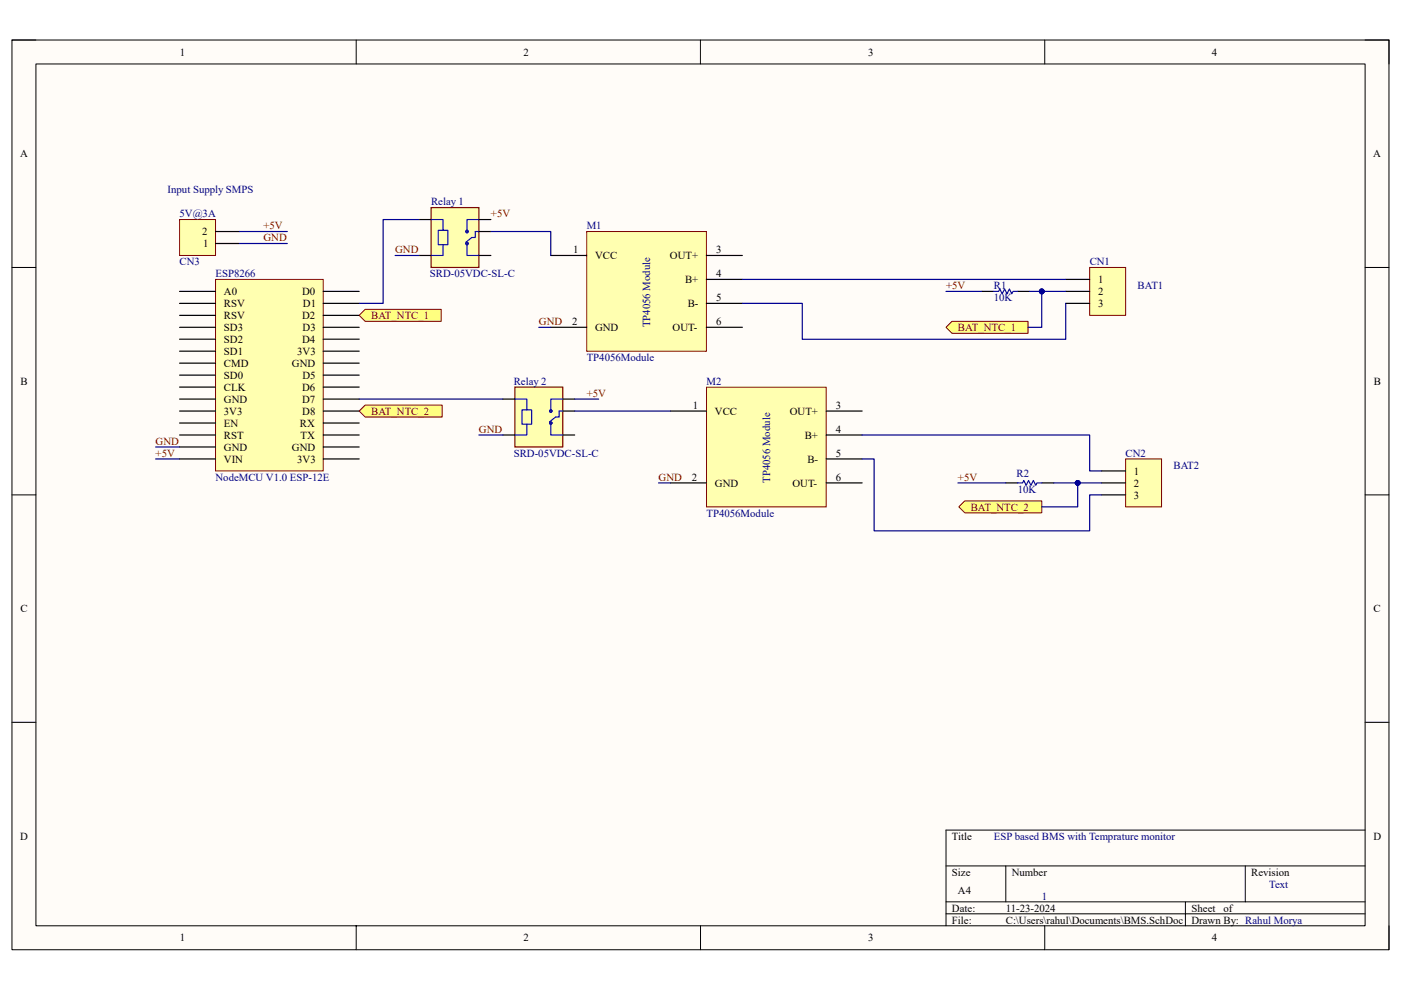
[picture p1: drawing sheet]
<svg xmlns="http://www.w3.org/2000/svg" width="297mm" height="210mm" viewBox="0 0 297 210" stroke-linecap="round" stroke-linejoin="round" font-family="sans-serif">
<path d="M2.5 8.5h292v192.9h-292z" fill="#fffcf8"/>
<path d="M2.5 8.5h292v192.9h-292z" fill="none" stroke="#000" stroke-width=".21"/>
<path d="M7.6 13.6h281.8v182.8h-281.8z" fill="#fffcf8"/>
<g fill="none" stroke="#000" stroke-width=".21">
<path d="M2.5 8.5h5.1M7.6 13.6h281.8v182.8h-281.8zM75.5 8.5v5.1M148.5 8.5v5.1M221.5 8.5v5.1M289.4 8.5h5.1v5.1M2.5 56.7h5.1M289.4 56.7h5.1M2.5 105h5.1M289.4 105h5.1M2.5 153.2h5.1M289.4 153.2h5.1"/>
<path d="M289.4 176.1h-88.8v20.3M75.5 196.4v5M148.5 196.4v5M200.6 183.7h88.8M200.6 191.3h88.8M200.6 193.8h88.8M213.3 183.7v7.6M221.5 196.4v5M251.3 191.3v5.1M264 183.7v7.6M294.5 196.4v5"/>
</g>
<path d="M45.7 59.3h22.8v40.6h-22.8z" fill="#ffffb0"/>
<path d="M45.7 59.3h22.8v40.6h-22.8z" fill="none" stroke="#800000" stroke-width=".21"/>
<g fill="none" stroke="#000" stroke-width=".25">
<path d="M38.1 79.6h7.6M38.1 77h7.6M38.1 74.5h7.6M38.1 71.9h7.6M38.1 69.4h7.6M38.1 66.9h7.6M38.1 64.3h7.6M38.1 61.8h7.6M68.5 79.6h7.7M68.5 77h7.7M68.5 74.5h7.7M68.5 71.9h7.7"/>
<path d="M68.5 69.4h7.7M68.5 66.9h7.7M68.5 64.3h7.7M68.5 61.8h7.7M38.1 97.3h7.6M38.1 94.8h7.6M38.1 92.3h7.6M38.1 89.7h7.6M38.1 87.2h7.6M38.1 84.6h7.6M38.1 82.1h7.6M68.5 97.3h7.7"/>
<path d="M68.5 94.8h7.7M68.5 92.3h7.7M68.5 89.7h7.7M68.5 87.2h7.7M68.5 84.6h7.7M68.5 82.1h7.7"/>
</g>
<path d="M91.4 44h10.1v12.7h-10.1z" fill="#ffffb0"/>
<path d="M91.4 44h10.1v12.7h-10.1z" fill="none" stroke="#800000" stroke-width=".25"/>
<g fill="none" stroke="#00f" stroke-width=".25">
<path d="M91.4 46.6h2.5v2.3h-1v3h2.1v-3h-1.1M93.9 51.9v2.3h-2.5M99 51.6v2.6h2.5M101.5 49.1h-.7v1.3h-.8l-1.2 1M101.5 46.6h-2.5v2.5"/>
<circle cx="99" cy="51.6" r=".26"/>
<circle cx="99" cy="49.1" r=".26"/>
<circle cx="99" cy="51.6" r=".25"/>
<circle cx="99" cy="49.1" r=".25"/>
</g>
<path d="M88.9 46.6h2.5M88.9 54.2h2.5M101.5 46.6h2.6M101.5 54.2h2.6M101.5 49.1h2.6" fill="none" stroke="#000" stroke-width=".25"/>
<path d="M109.2 82.1h10.1v12.7h-10.1z" fill="#ffffb0"/>
<path d="M109.2 82.1h10.1v12.7h-10.1z" fill="none" stroke="#800000" stroke-width=".25"/>
<g fill="none" stroke="#00f" stroke-width=".25">
<path d="M109.2 84.6h2.5v2.3h-1v3.1h2v-3.1h-1M111.7 90v2.3h-2.5M116.8 89.7v2.6h2.5M119.3 87.2h-.7v1.3h-.8l-1.3 1M119.3 84.6h-2.5v2.6"/>
<circle cx="116.8" cy="89.7" r=".25"/>
<circle cx="116.8" cy="87.2" r=".25"/>
</g>
<path d="M106.6 84.6h2.6M106.6 92.3h2.6M119.3 84.6h2.6M119.3 92.3h2.6M119.3 87.2h2.6" fill="none" stroke="#000" stroke-width=".25"/>
<path d="M231 56.7h7.7v10.2h-7.7z" fill="#ffffb0"/>
<path d="M231 56.7h7.7v10.2h-7.7z" fill="none" stroke="#800000" stroke-width=".21"/>
<path d="M226 59.3h5M226 61.8h5M226 64.3h5" fill="none" stroke="#000" stroke-width=".25"/>
<path d="M238.7 97.3h7.6v10.2h-7.6z" fill="#ffffb0"/>
<path d="M238.7 97.3h7.6v10.2h-7.6z" fill="none" stroke="#800000" stroke-width=".21"/>
<path d="M233.6 99.9h5.1M213.3 102.4h2.5M220.9 102.4h2.5M233.6 102.4h5.1M233.6 105h5.1" fill="none" stroke="#000" stroke-width=".25"/>
<path d="M215.8 102.4h1l.3-.5 .5 1 .5-1 .5 1 .5-1 .5 1 .3-.5h1" fill="none" stroke="#00f" stroke-width=".25"/>
<path d="M203.3 107.5l1.3-1.3h16.3v2.6h-16.3z" fill-rule="evenodd" fill="#ffff80"/>
<path d="M203.3 107.5l1.3-1.3h16.3v2.6h-16.3z" fill="none" stroke="#800000" stroke-width=".21"/>
<path d="M208.2 61.8h2.5M215.8 61.8h2.5" fill="none" stroke="#000" stroke-width=".25"/>
<path d="M210.7 61.8h1l.3-.5 .5 1 .5-1 .5 1 .5-1 .5 1 .3-.5h1" fill="none" stroke="#00f" stroke-width=".25"/>
<path d="M200.6 69.4l1.2-1.2h16.2v2.5h-16.2z" fill-rule="evenodd" fill="#ffff80"/>
<path d="M200.6 69.4l1.2-1.2h16.2v2.5h-16.2z" fill="none" stroke="#800000" stroke-width=".21"/>
<path d="M76.2 87.2l1.2-1.3h16.3v2.6h-16.3z" fill-rule="evenodd" fill="#ffff80"/>
<path d="M76.2 87.2l1.2-1.3h16.3v2.6h-16.3z" fill="none" stroke="#800000" stroke-width=".21"/>
<path d="M76.2 66.9l1.2-1.3h16.2v2.6h-16.2z" fill-rule="evenodd" fill="#ffff80"/>
<path d="M76.2 66.9l1.2-1.3h16.2v2.6h-16.2z" fill="none" stroke="#800000" stroke-width=".21"/>
<path d="M38.1 46.6h7.6v7.6h-7.6z" fill="#ffffb0"/>
<path d="M38.1 46.6h7.6v7.6h-7.6z" fill="none" stroke="#800000" stroke-width=".21"/>
<path d="M45.7 51.6h5.1M45.7 49.1h5.1" fill="none" stroke="#000" stroke-width=".25"/>
<path d="M124.4 49.1h25.4v25.4h-25.4z" fill="#ffffb0"/>
<path d="M124.4 49.1h25.4v25.4h-25.4z" fill="none" stroke="#800000" stroke-width=".21"/>
<path d="M116.8 54.2h7.6M149.8 54.2h7.6M149.8 59.3h7.6M116.8 69.4h7.6M149.8 69.4h7.6M149.8 64.3h7.6" fill="none" stroke="#000" stroke-width=".25"/>
<path d="M149.8 82.1h25.4v25.4h-25.4z" fill="#ffffb0"/>
<path d="M149.8 82.1h25.4v25.4h-25.4z" fill="none" stroke="#800000" stroke-width=".21"/>
<path d="M142.2 87.2h7.6M175.2 87.2h7.6M175.2 92.3h7.6M175.2 97.3h7.6M142.2 102.4h7.6M175.2 102.4h7.6" fill="none" stroke="#000" stroke-width=".25"/>
<path d="M33 94.8h5.1M228.5 102.4v5.1h-7.6" fill="none" stroke="#000080" stroke-width=".25"/>
<circle cx="228.5" cy="102.4" r=".51" fill="#000080"/>
<circle cx="228.5" cy="102.4" r=".51" fill="none" stroke="#000080" stroke-width=".21"/>
<path d="M50.8 49.1h10.1M50.8 51.6h10.1M104.1 49.1h12.7v5.1M114.2 69.4h2.6M33 97.3h5.1M139.6 102.4h2.6M228.5 102.4h5.1" fill="none" stroke="#000080" stroke-width=".25"/>
<circle cx="228.5" cy="102.4" r=".51" fill="#000080"/>
<circle cx="228.5" cy="102.4" r=".51" fill="none" stroke="#000080" stroke-width=".21"/>
<path d="M83.8 54.2h5.1M88.9 46.6h-7.7v17.7h-5M200.6 61.8h7.6M220.9 61.8h5.1M76.2 84.6h30.4M101.5 92.3h5.1M121.9 84.6h5M121.9 87.2h20.3" fill="none" stroke="#000080" stroke-width=".25"/>
<circle cx="220.9" cy="61.8" r=".51" fill="#000080"/>
<circle cx="220.9" cy="61.8" r=".51" fill="none" stroke="#000080" stroke-width=".21"/>
<path d="M220.9 61.8v7.6h-2.9" fill="none" stroke="#000080" stroke-width=".25"/>
<circle cx="220.9" cy="61.8" r=".51" fill="#000080"/>
<circle cx="220.9" cy="61.8" r=".51" fill="none" stroke="#000080" stroke-width=".21"/>
<path d="M157.4 59.3h68.6M157.4 64.3h12.7v7.7h55.9v-7.7M218.3 61.8h2.6M203.1 102.4h10.2" fill="none" stroke="#000080" stroke-width=".25"/>
<circle cx="220.9" cy="61.8" r=".51" fill="#000080"/>
<circle cx="220.9" cy="61.8" r=".51" fill="none" stroke="#000080" stroke-width=".21"/>
<path d="M223.4 102.4h5.1" fill="none" stroke="#000080" stroke-width=".25"/>
<circle cx="228.5" cy="102.4" r=".51" fill="#000080"/>
<circle cx="228.5" cy="102.4" r=".51" fill="none" stroke="#000080" stroke-width=".21"/>
<path d="M182.8 97.3h2.5v15.3h45.7v-7.6h2.6M182.8 92.3h48.2v7.6h2.6" fill="none" stroke="#000080" stroke-width=".25"/>
<g font-size="2.3">
<text x="38.2" y="11.8">1</text>
<text x="111" y="11.8">2</text>
<text x="184.1" y="11.8">3</text>
<text x="256.9" y="11.8">4</text>
<text x="4.3" y="33.4">A</text>
<text x="291.1" y="33.4">A</text>
<text x="42.9" y="49.9">2</text>
<text x="43" y="52.4">1</text>
<text x="121.5" y="53.7">1</text>
<text x="151.8" y="53.7">3</text>
<text x="126.2" y="55">VCC</text>
<text x="142" y="55">OUT+</text>
<text x="151.8" y="58.8">4</text>
<text x="47.5" y="65.1">RSV</text>
<text x="47.5" y="62.6">A0</text>
<text x="64" y="62.6">D0</text>
<text x="64.2" y="65.1">D1</text>
<text x="145.2" y="60">B+</text>
<text x="145.8" y="65.1">B-</text>
<text x="151.8" y="63.9">5</text>
<text x="232.8" y="60">1</text>
<text x="232.8" y="62.6">2</text>
<text x="232.8" y="65.1">3</text>
<text x="47.5" y="70.2">SD3</text>
<text x="47.5" y="67.7">RSV</text>
<text x="64.1" y="67.7">D2</text>
<text x="64.2" y="70.2">D3</text>
<text x="121.3" y="68.9">2</text>
<text x="126.2" y="70.2">GND</text>
<text x="142.6" y="70.2">OUT-</text>
<text x="151.8" y="68.9">6</text>
<text x="47.5" y="77.8">CMD</text>
<text x="47.5" y="75.3">SD1</text>
<text x="47.5" y="72.7">SD2</text>
<text x="61.9" y="77.8">GND</text>
<text x="63" y="75.3">3V3</text>
<text x="64" y="72.7">D4</text>
<text x="4.4" y="81.6">B</text>
<text x="47.5" y="82.9">CLK</text>
<text x="47.5" y="80.4">SD0</text>
<text x="64" y="82.9">D6</text>
<text x="64.1" y="80.4">D5</text>
<text x="291.2" y="81.6">B</text>
<text x="47.5" y="88">3V3</text>
<text x="47.5" y="85.4">GND</text>
<text x="64.1" y="85.4">D7</text>
<text x="64.1" y="88">D8</text>
<text x="146.9" y="86.7">1</text>
<text x="151.6" y="88">VCC</text>
<text x="167.4" y="88">OUT+</text>
<text x="177.2" y="86.7">3</text>
<text x="47.5" y="95.6">GND</text>
<text x="47.5" y="93">RST</text>
<text x="47.5" y="90.5">EN</text>
<text x="61.9" y="95.6">GND</text>
<text x="63.6" y="90.5">RX</text>
<text x="63.7" y="93">TX</text>
<text x="170.6" y="93">B+</text>
<text x="177.2" y="91.8">4</text>
<text x="47.5" y="98.1">VIN</text>
<text x="63" y="98.1">3V3</text>
<text x="146.7" y="101.9">2</text>
<text x="171.2" y="98.1">B-</text>
<text x="177.2" y="96.9">5</text>
<text x="177.2" y="101.9">6</text>
<text x="240.4" y="100.7">1</text>
<text x="151.6" y="103.2">GND</text>
<text x="168" y="103.2">OUT-</text>
<text x="240.4" y="103.2">2</text>
<text x="240.4" y="105.7">3</text>
<text x="4.4" y="129.9">C</text>
<text x="291.2" y="129.9">C</text>
<text x="4.3" y="178.1">D</text>
<text x="201.8" y="178.1">Title</text>
<text x="291.2" y="178.1">D</text>
<text x="201.8" y="185.7">Size</text>
<text x="214.5" y="185.7">Number</text>
<text x="265.3" y="185.7">Revision</text>
<text x="203.1" y="189.5">A4</text>
<text x="201.8" y="193.3">Date:</text>
<text x="201.8" y="195.9">File:</text>
<text x="213.2" y="193.3">11-23-2024</text>
<text x="213.3" y="195.9">C:\Users\rahul\Documents\BMS.SchDoc</text>
<text x="252.6" y="195.9">Drawn By: Rahul Morya</text>
<text x="252.6" y="193.3">Sheet</text>
<text x="259.4" y="193.3">of</text>
<text x="38.2" y="199.7">1</text>
<text x="111" y="199.7">2</text>
<text x="184.1" y="199.7">3</text>
<text x="256.9" y="199.7">4</text>
</g>
<g font-size="2.3" fill="#000080">
<text x="35.5" y="41">Input Supply SMPS</text>
<text x="38.1" y="46.1">5V@3A</text>
<text x="91.4" y="43.5">Relay 1</text>
<text x="124.4" y="48.6">M1</text>
<text x="38.1" y="56.2">CN3</text>
<text x="45.7" y="58.8">ESP8266</text>
<text x="91.1" y="58.8">SRD-05VDC-SL-C</text>
<text x="231" y="56.2">CN1</text>
<text x="210.7" y="63.9">10K</text>
<text x="210.7" y="61.3">R1</text>
<text x="241.2" y="61.3">BAT1</text>
<text x="137.9" y="69.4" transform="rotate(-90 137.9 69.4)">TP4056 Module</text>
<text x="124.4" y="76.6">TP4056Module</text>
<text x="108.9" y="81.6">Relay 2</text>
<text x="149.8" y="81.6">M2</text>
<text x="45.7" y="101.9">NodeMCU V1.0 ESP-12E</text>
<text x="108.9" y="96.9">SRD-05VDC-SL-C</text>
<text x="215.5" y="101.2">R2</text>
<text x="238.7" y="96.9">CN2</text>
<text x="248.8" y="99.4">BAT2</text>
<text x="163.3" y="102.4" transform="rotate(-90 163.3 102.4)">TP4056 Module</text>
<text x="215.8" y="104.5">10K</text>
<text x="149.8" y="109.6">TP4056Module</text>
<text x="210.7" y="178.1">ESP based BMS with Temprature monitor</text>
<text x="220.9" y="190.8">1</text>
<text x="269.1" y="188.3">Text</text>
</g>
<g font-size="2.3" fill="#800000">
<text x="104.1" y="46.1">+5V</text>
<text x="55.9" y="48.6">+5V</text>
<text x="55.9" y="51.2">GND</text>
<text x="83.8" y="53.7">GND</text>
<text x="200.6" y="61.3">+5V</text>
<text x="78.7" y="67.7">BAT_NTC_1</text>
<text x="114.3" y="68.9">GND</text>
<text x="203.1" y="70.2">BAT_NTC_1</text>
<text x="78.7" y="88">BAT_NTC_2</text>
<text x="124.4" y="84.2">+5V</text>
<text x="33" y="94.3">GND</text>
<text x="101.6" y="91.8">GND</text>
<text x="33" y="96.9">+5V</text>
<text x="139.6" y="101.9">GND</text>
<text x="203.1" y="101.9">+5V</text>
<text x="205.8" y="108.3">BAT_NTC_2</text>
</g>
</svg>
